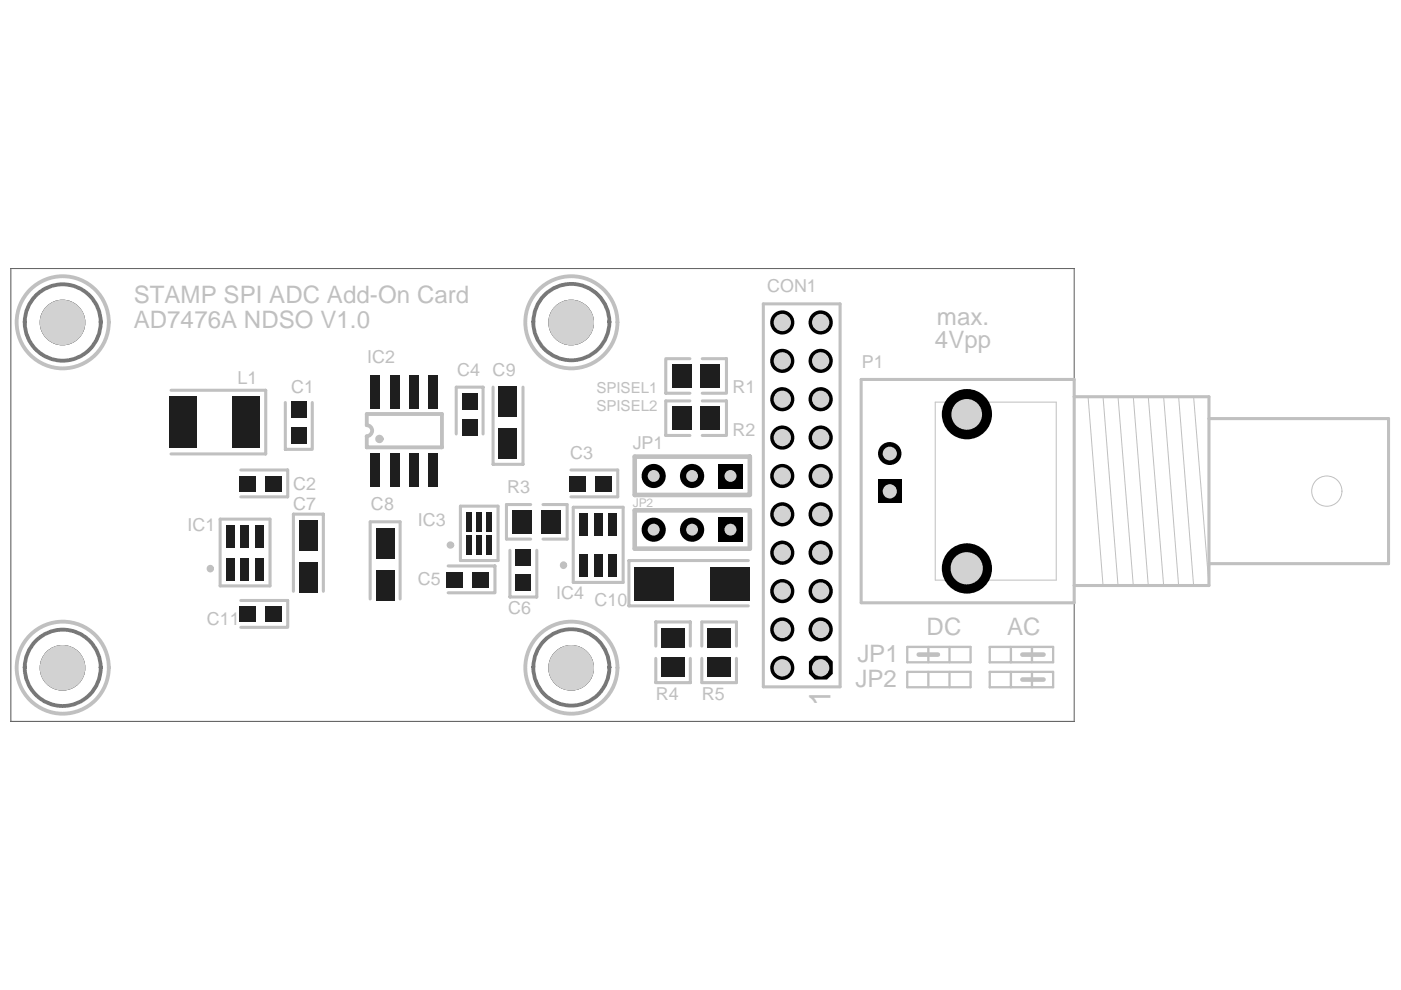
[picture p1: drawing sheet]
<svg xmlns="http://www.w3.org/2000/svg" width="297mm" height="210mm" viewBox="0 0 297 210" stroke-linecap="round" stroke-linejoin="round" font-family="sans-serif">
<path d="M2.3 56.9h225.5v96.1h-225.5z" fill="none" stroke="#5a5a5a" stroke-width=".21"/>
<g fill="none" stroke="#787878" stroke-width=".81">
<circle cx="13.3" cy="68.4" r="8.1"/>
<circle cx="121.1" cy="68.3" r="8.1"/>
<circle cx="13.3" cy="141.6" r="8.1"/>
<circle cx="121.1" cy="141.5" r="8.1"/>
</g>
<path d="M192.4 137.2h13.4v3.2h-13.4zM196.8 137.2v3.2M201.3 137.2v3.2M209.8 137.2h13.5v3.2h-13.5zM214.3 137.2v3.2M218.8 137.2v3.2M192.4 142.5h13.4v3.2h-13.4zM196.8 142.5v3.2M201.3 142.5v3.2M209.8 142.5h13.5v3.2h-13.5zM214.3 142.5v3.2M218.8 142.5v3.2" fill="none" stroke="#c0c0c0" stroke-width=".49"/>
<g fill="none" stroke="#c0c0c0" stroke-width=".65">
<path d="M146.3 76.1h-5.1v7.3h5.1M148.9 76.1h5.1v7.3h-5.1M161.8 64.4h16.3v81.2h-16.3zM36.3 82.7h20v13.5h-20M51.1 99.7h9.9v5.6h-9.9M60.5 85.3v10h5.7v-10M96.7 92v-9.9h5.7v9.9M104.5 82.1v16.3h6.4v-16.3M121 99.7h10v5.6h-10M146.3 85h-5.1v7.3h5.1M148.9 85h5.1v7.3h-5.1M182.6 80.5h45.2v47.3h-45.2z"/>
<path d="M227.8 84.1h28.5v35.4M256.3 88.8h38.1v30.7h-38.1v4.6h-28.5M46.7 110.1h10.6v14.1h-10.6zM95 120h9.9v5.7h-9.9M97.6 107.3h8v11.6h-8zM108.1 116.7v9.9h5.7v-9.9M112.5 107h-5.1v7.3h5.1M115.1 107h5.1v7.3h-5.1M121.5 107.5h10.6v16h-10.6zM158.7 118.9h-25.4v9.6h25.4M51.1 127.3h9.9v5.7h-9.9M62.2 125.4v-16.4h6.4v16.4"/>
<path d="M78.5 127v-16.4h6.3v16.4M139 139.6v5.1h7.4v-5.1M139 137v-5.1h7.4v5.1M148.8 139.6v5.1h7.3v-5.1M148.8 137v-5.1h7.3v5.1"/>
</g>
<g fill="none" stroke="#c0c0c0" stroke-width=".21">
<path d="M198.3 85.3h25.6v37.7h-25.6zM227.8 84.1h28.5v35.4M230.7 84.1l3.2 40M233.9 84.1l3.1 40M237 84.1l3.3 40M240.3 84.1l3.2 40M243.5 84.1l3.2 40M246.7 84.1l3.2 40M249.9 84.1l3.2 40M253.1 84.1l3.2 40M256.3 88.8h38.1v30.7h-38.1M256.3 119.5v4.6h-28.5v3.7h-45.2v-47.3h45.2v43.6"/>
<circle cx="281.3" cy="104.1" r="3.2"/>
</g>
<path d="M134.6 96.8h24.4v8.1h-24.4zM134.6 108.2h24.4v8.1h-24.4zM194.8 138.8h4.1M216.8 138.8h4.5M216.8 144.1h4.5" fill="none" stroke="#c0c0c0" stroke-width=".98"/>
<g fill="none" stroke="#c0c0c0" stroke-width=".81">
<path d="M77.8 90.1v-2.3h15.9v7h-15.9l-.1-2.3a1.17 1.17 0 0 0 1.2-1.2 1.17 1.17 0 0 0-1.2-1.2"/>
<circle cx="13.3" cy="68.3" r="9.8"/>
<circle cx="121.1" cy="68.3" r="9.8"/>
<circle cx="80.4" cy="93.1" r=".49"/>
<circle cx="95.5" cy="115.6" r=".4"/>
<circle cx="119.4" cy="119.8" r=".4"/>
<circle cx="44.6" cy="120.6" r=".39"/>
<circle cx="13.3" cy="141.6" r="9.8"/>
<circle cx="121.1" cy="141.6" r="9.8"/>
</g>
<circle cx="205" cy="87.8" r="5.3" fill="#000"/>
<circle cx="205" cy="87.9" r="3.3" fill="#d2d2d2"/>
<circle cx="205" cy="120.5" r="5.3" fill="#000"/>
<circle cx="205" cy="120.5" r="3.4" fill="#d2d2d2"/>
<circle cx="138.6" cy="112.3" r="2.56" fill="#000"/>
<circle cx="138.6" cy="112.3" r="1.27" fill="#d2d2d2"/>
<circle cx="146.7" cy="112.3" r="2.57" fill="#000"/>
<circle cx="146.7" cy="112.3" r="1.26" fill="#d2d2d2"/>
<path d="M152.3 109.8h5.2v5.1h-5.2z" fill="#000"/>
<circle cx="154.9" cy="112.3" r="1.27" fill="#d2d2d2"/>
<circle cx="13.3" cy="141.6" r="4.8" fill="#000"/>
<circle cx="13.3" cy="141.6" r="4.8" fill="#d2d2d2"/>
<circle cx="121.1" cy="141.6" r="4.8" fill="#000"/>
<circle cx="121.1" cy="141.6" r="4.8" fill="#d2d2d2"/>
<circle cx="165.9" cy="125.3" r="2.56" fill="#000"/>
<circle cx="165.9" cy="125.3" r="1.84" fill="#d2d2d2"/>
<circle cx="165.9" cy="117.2" r="2.57" fill="#000"/>
<circle cx="165.9" cy="117.2" r="1.83" fill="#d2d2d2"/>
<circle cx="165.9" cy="141.6" r="2.56" fill="#000"/>
<circle cx="165.9" cy="141.6" r="1.83" fill="#d2d2d2"/>
<path d="M171.5 140.3l1.2-1.3h2.6l1.3 1.3v2.6l-1.3 1.2h-2.6l-1.2-1.2z" fill-rule="evenodd" fill="#000"/>
<circle cx="174" cy="141.6" r="1.83" fill="#d2d2d2"/>
<circle cx="165.9" cy="133.5" r="2.56" fill="#000"/>
<circle cx="165.9" cy="133.5" r="1.83" fill="#d2d2d2"/>
<circle cx="174" cy="133.5" r="2.56" fill="#000"/>
<circle cx="174" cy="133.5" r="1.83" fill="#d2d2d2"/>
<circle cx="174" cy="125.3" r="2.56" fill="#000"/>
<circle cx="174" cy="125.3" r="1.83" fill="#d2d2d2"/>
<circle cx="174" cy="117.2" r="2.57" fill="#000"/>
<circle cx="174" cy="117.2" r="1.83" fill="#d2d2d2"/>
<circle cx="138.6" cy="100.9" r="2.56" fill="#000"/>
<circle cx="138.6" cy="100.9" r="1.27" fill="#d2d2d2"/>
<circle cx="146.7" cy="100.9" r="2.57" fill="#000"/>
<circle cx="146.7" cy="100.9" r="1.26" fill="#d2d2d2"/>
<path d="M152.3 98.4h5.2v5.1h-5.2z" fill="#000"/>
<circle cx="154.9" cy="100.9" r="1.27" fill="#d2d2d2"/>
<circle cx="121.1" cy="68.4" r="4.8" fill="#000"/>
<circle cx="121.1" cy="68.4" r="4.8" fill="#d2d2d2"/>
<circle cx="165.9" cy="68.4" r="2.56" fill="#000"/>
<circle cx="165.9" cy="68.4" r="1.83" fill="#d2d2d2"/>
<circle cx="165.9" cy="109.1" r="2.56" fill="#000"/>
<circle cx="165.9" cy="109.1" r="1.84" fill="#d2d2d2"/>
<circle cx="165.9" cy="100.9" r="2.56" fill="#000"/>
<circle cx="165.9" cy="100.9" r="1.83" fill="#d2d2d2"/>
<circle cx="174" cy="109.1" r="2.56" fill="#000"/>
<circle cx="174" cy="109.1" r="1.83" fill="#d2d2d2"/>
<path d="M186.2 101.7h5v5h-5z" fill="#000"/>
<circle cx="188.6" cy="104.2" r="1.51" fill="#d2d2d2"/>
<circle cx="174" cy="100.9" r="2.56" fill="#000"/>
<circle cx="174" cy="100.9" r="1.83" fill="#d2d2d2"/>
<circle cx="188.7" cy="96.2" r="2.46" fill="#000"/>
<circle cx="188.7" cy="96.2" r="1.48" fill="#d2d2d2"/>
<circle cx="165.9" cy="92.8" r="2.56" fill="#000"/>
<circle cx="165.9" cy="92.8" r="1.83" fill="#d2d2d2"/>
<circle cx="165.9" cy="84.6" r="2.56" fill="#000"/>
<circle cx="165.9" cy="84.6" r="1.83" fill="#d2d2d2"/>
<circle cx="165.9" cy="76.5" r="2.56" fill="#000"/>
<circle cx="165.9" cy="76.5" r="1.83" fill="#d2d2d2"/>
<circle cx="174" cy="92.8" r="2.56" fill="#000"/>
<circle cx="174" cy="92.8" r="1.83" fill="#d2d2d2"/>
<circle cx="174" cy="84.6" r="2.56" fill="#000"/>
<circle cx="174" cy="84.6" r="1.83" fill="#d2d2d2"/>
<circle cx="174" cy="76.5" r="2.56" fill="#000"/>
<circle cx="174" cy="76.5" r="1.83" fill="#d2d2d2"/>
<circle cx="174" cy="68.4" r="2.56" fill="#000"/>
<circle cx="174" cy="68.4" r="1.83" fill="#d2d2d2"/>
<circle cx="13.3" cy="68.4" r="4.8" fill="#000"/>
<circle cx="13.3" cy="68.4" r="4.8" fill="#d2d2d2"/>
<g fill="#1e1e1e">
<path d="M48 111.4h1.8v4.7h-1.8z"/>
<path d="M51 111.4h1.9v4.7h-1.9z"/>
<path d="M63.4 119.3h3.9v6.4h-3.9z"/>
<path d="M63.4 110.3h3.9v6.5h-3.9z"/>
<path d="M79.6 112h4v6.4h-4z"/>
<path d="M54.1 111.4h1.8v4.7h-1.8z"/>
<path d="M108.6 108.2h4.3v5h-4.3z"/>
<path d="M122.9 108.9h1.7v4.7h-1.7z"/>
<path d="M114.7 108.2h4.3v5h-4.3z"/>
<path d="M125.9 108.9h1.9v4.7h-1.9z"/>
<path d="M129 108.9h1.8v4.7h-1.8z"/>
<path d="M98.9 108.6h1.2v4.1h-1.2z"/>
<path d="M101 108.6h1.2v4.1h-1.2z"/>
<path d="M103.1 108.6h1.1v4.1h-1.1z"/>
<path d="M50.7 128.6h3.5v3.3h-3.5z"/>
<path d="M56.1 128.6h3.6v3.3h-3.6z"/>
<path d="M48 118.3h1.8v4.7h-1.8z"/>
<path d="M51 118.3h1.9v4.7h-1.9z"/>
<path d="M54.1 118.3h1.8v4.7h-1.8z"/>
<path d="M79.6 120.9h4v6.4h-4z"/>
<path d="M94.6 121.2h3.6v3.4h-3.6z"/>
<path d="M100.1 121.2h3.5v3.4h-3.5z"/>
<path d="M109.3 121.8h3.3v3.6h-3.3z"/>
<path d="M98.9 113.6h1.2v4.1h-1.2z"/>
<path d="M101 113.6h1.2v4.1h-1.2z"/>
<path d="M103.1 113.6h1.1v4.1h-1.1z"/>
<path d="M109.3 116.4h3.3v3.5h-3.3z"/>
<path d="M122.9 117.6h1.7v4.7h-1.7z"/>
<path d="M125.9 117.6h1.9v4.7h-1.9z"/>
<path d="M129 117.6h1.8v4.7h-1.8z"/>
<path d="M140.2 139.3h5v4.2h-5z"/>
<path d="M134.5 120.2h8.5v7.1h-8.5z"/>
<path d="M140.2 133.2h5v4.2h-5z"/>
<path d="M150 139.3h4.9v4.2h-4.9z"/>
<path d="M150 133.2h4.9v4.2h-4.9z"/>
<path d="M150.5 120.2h8.5v7.1h-8.5z"/>
<path d="M78.6 96.2h2v7.1h-2z"/>
<path d="M82.7 96.2h2v7.1h-2z"/>
<path d="M86.7 96.2h2.1v7.1h-2.1z"/>
<path d="M90.8 96.2h2v7.1h-2z"/>
<path d="M120.7 100.9h3.5v3.3h-3.5z"/>
<path d="M105.7 90.8h4v6.4h-4z"/>
<path d="M78.6 79.5h2v7.2h-2z"/>
<path d="M82.7 79.5h2v7.2h-2z"/>
<path d="M86.7 79.5h2.1v7.2h-2.1z"/>
<path d="M90.8 79.5h2v7.2h-2z"/>
<path d="M97.9 88.9h3.3v3.5h-3.3z"/>
<path d="M97.9 83.4h3.3v3.6h-3.3z"/>
<path d="M105.7 81.9h4v6.4h-4z"/>
<path d="M126.1 100.9h3.6v3.3h-3.6z"/>
<path d="M142.4 86.3h4.2v4.9h-4.2z"/>
<path d="M148.5 86.3h4.2v4.9h-4.2z"/>
<path d="M142.4 77.3h4.2v5h-4.2z"/>
<path d="M148.5 77.3h4.2v5h-4.2z"/>
<path d="M50.7 100.9h3.5v3.3h-3.5z"/>
<path d="M35.9 84.1h5.8v10.9h-5.8z"/>
<path d="M49.1 84.1h5.9v10.9h-5.9z"/>
<path d="M56.1 100.9h3.6v3.3h-3.6z"/>
<path d="M61.7 90.5h3.3v3.6h-3.3z"/>
<path d="M61.7 85h3.3v3.6h-3.3z"/>
</g>
<text font-size="6.4" fill="#c0c0c0" x="176.1" y="149.7" transform="rotate(-90 176.1 149.7)">1</text>
<g font-size="5.1" fill="#c0c0c0">
<text x="28.4" y="64.3">STAMP SPI ADC Add-On Card</text>
<text x="28.4" y="69.6">AD7476A NDSO V1.0</text>
<text x="198.6" y="68.9">max.</text>
<text x="198.2" y="73.8">4Vpp</text>
<text x="196.4" y="134.7">DC</text>
<text x="213.5" y="134.7">AC</text>
<text x="181.8" y="140.4">JP1</text>
<text x="181.4" y="145.7">JP2</text>
</g>
<g font-size="3.8" fill="#c0c0c0">
<text x="162.7" y="61.8">CON1</text>
<text x="77.8" y="77">IC2</text>
<text x="50.3" y="81.4">L1</text>
<text x="61.7" y="83.4">C1</text>
<text x="96.9" y="79.7">C4</text>
<text x="104.5" y="79.7">C9</text>
<text x="155.3" y="83.4">R1</text>
<text x="182.7" y="78">P1</text>
<text x="134.2" y="95.2">JP1</text>
<text x="155.3" y="92.4">R2</text>
<text x="120.9" y="97.2">C3</text>
<text x="62.1" y="103.8">C2</text>
<text x="107.5" y="104.5">R3</text>
<text x="39.7" y="112.6">IC1</text>
<text x="62.1" y="108.1">C7</text>
<text x="78.7" y="108.2">C8</text>
<text x="88.6" y="111.5">IC3</text>
<text x="88.6" y="124">C5</text>
<text x="107.7" y="130.2">C6</text>
<text x="117.9" y="126.9">IC4</text>
<text x="126" y="128.5">C10</text>
<text x="43.8" y="132.6">C11</text>
<text x="139.1" y="148.5">R4</text>
<text x="148.8" y="148.5">R5</text>
</g>
<g font-size="3.2" fill="#c0c0c0">
<text x="126.4" y="83.4">SPISEL1</text>
<text x="126.4" y="87.1">SPISEL2</text>
</g>
<text font-size="2.5" fill="#c0c0c0" x="134.2" y="107.4">JP2</text>
</svg>
